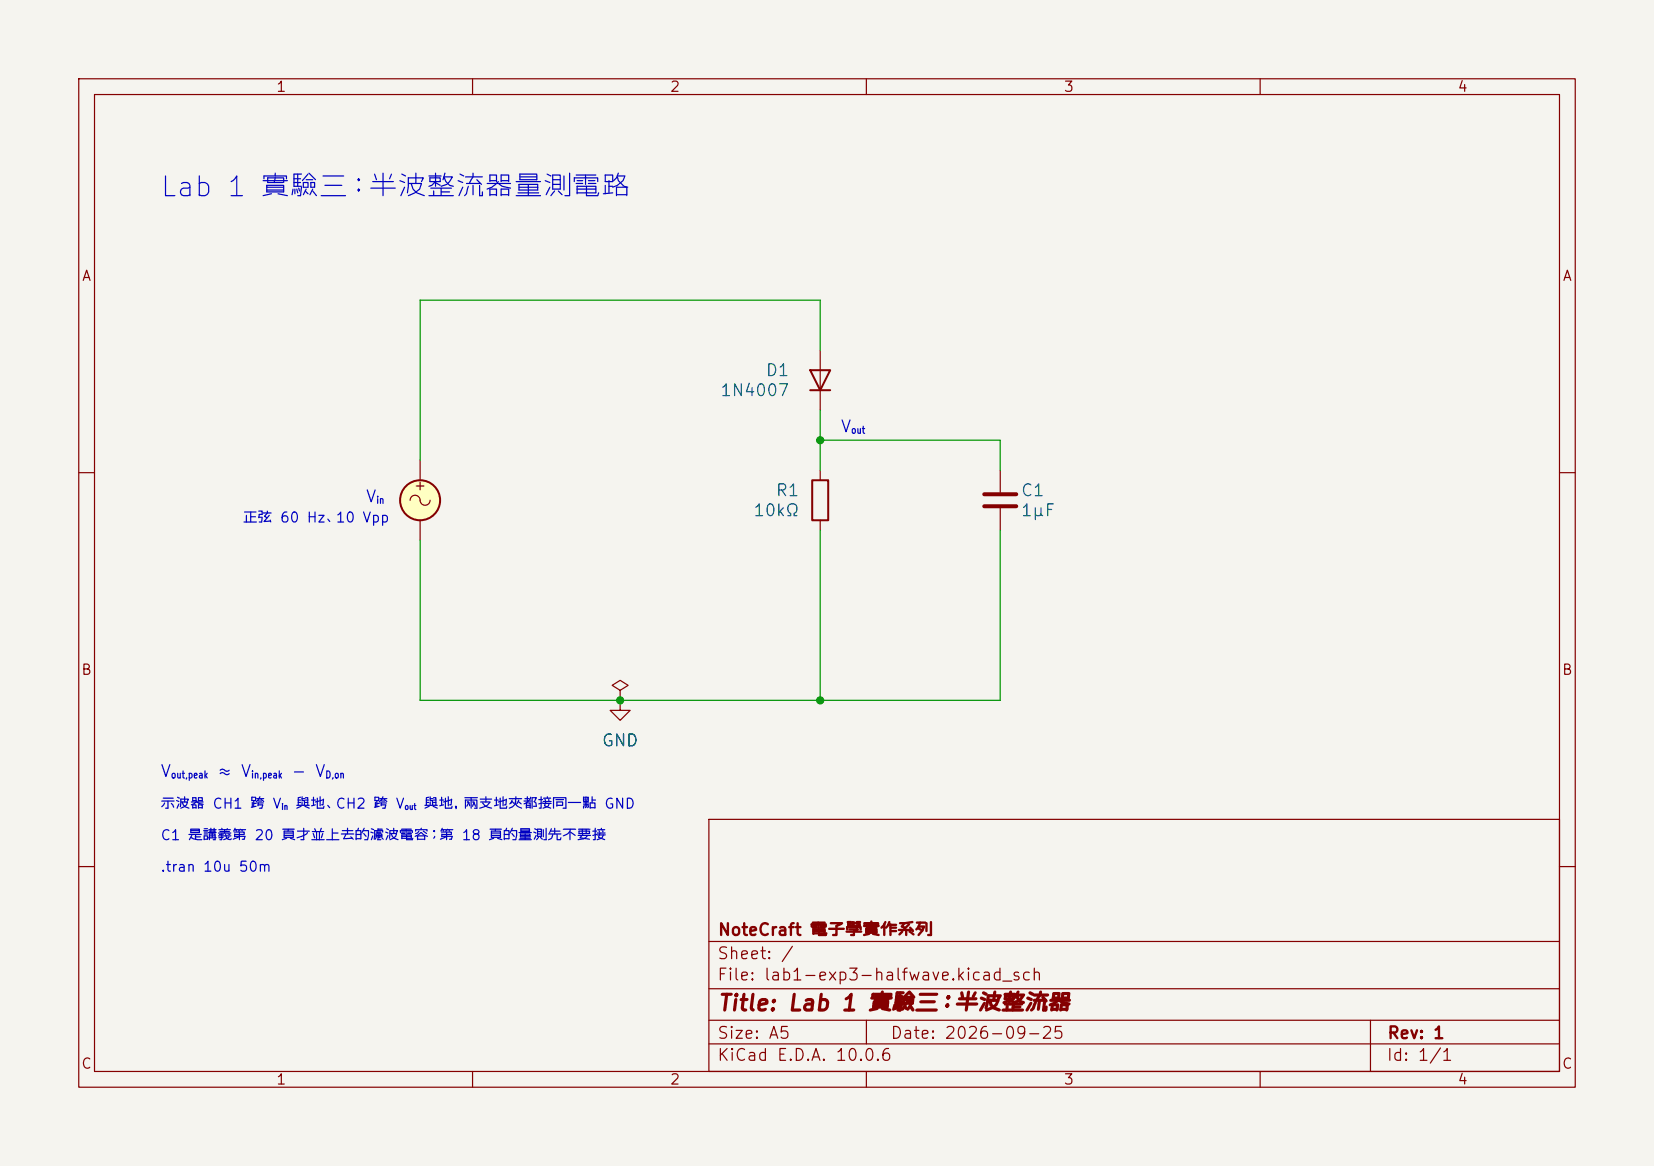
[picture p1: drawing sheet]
(kicad_sch
 (version 20260306)
 (generator "eeschema")
 (generator_version "10.0")
 (paper "A5")
 (title_block
  (title "Lab 1 實驗三：半波整流器")
  (date "2026-09-25")
  (rev "1")
  (company "NoteCraft 電子學實作系列"))
 (lib_symbols
  (symbol "Device:C"
   (pin_numbers (hide yes))
   (pin_names
    (offset 0.254)) (exclude_from_sim no) (in_bom yes) (on_board yes)
   (in_pos_files yes)
   (duplicate_pin_numbers_are_jumpers no)
   (property "Reference" "C" (at 0.635 2.54 0) (show_name no) (do_not_autoplace no) (effects (font (size 1.27 1.27)) (justify left)))
   (property "Value" "C" (at 0.635 -2.54 0) (show_name no) (do_not_autoplace no) (effects (font (size 1.27 1.27)) (justify left)))
   (property "Footprint" "" (at 0.9652 -3.81 0) (show_name no) (do_not_autoplace no) (hide yes) (effects (font (size 1.27 1.27))))
   (property "Datasheet" "" (at 0 0 0) (show_name no) (do_not_autoplace no) (hide yes) (effects (font (size 1.27 1.27))))
   (property "Description" "Unpolarized capacitor" (at 0 0 0) (show_name no) (do_not_autoplace no) (hide yes) (effects (font (size 1.27 1.27))))
   (symbol "C_0_1"
    (polyline (pts (xy -2.032 0.762) (xy 2.032 0.762)) (stroke (width 0.508) (type default)) (fill (type none)))
    (polyline (pts (xy -2.032 -0.762) (xy 2.032 -0.762)) (stroke (width 0.508) (type default)) (fill (type none))))
   (symbol "C_1_1"
    (pin passive line (at 0 3.81 270) (length 2.794) (name "" (effects (font (size 1.27 1.27)))) (number "1" (effects (font (size 1.27 1.27)))))
    (pin passive line (at 0 -3.81 90) (length 2.794) (name "" (effects (font (size 1.27 1.27)))) (number "2" (effects (font (size 1.27 1.27))))))
   (embedded_fonts no))
  (symbol "Device:R"
   (pin_numbers (hide yes))
   (pin_names
    (offset 0)) (exclude_from_sim no) (in_bom yes) (on_board yes)
   (in_pos_files yes)
   (duplicate_pin_numbers_are_jumpers no)
   (property "Reference" "R" (at 2.032 0 90) (show_name no) (do_not_autoplace no) (effects (font (size 1.27 1.27))))
   (property "Value" "R" (at 0 0 90) (show_name no) (do_not_autoplace no) (effects (font (size 1.27 1.27))))
   (property "Footprint" "" (at -1.778 0 90) (show_name no) (do_not_autoplace no) (hide yes) (effects (font (size 1.27 1.27))))
   (property "Datasheet" "" (at 0 0 0) (show_name no) (do_not_autoplace no) (hide yes) (effects (font (size 1.27 1.27))))
   (property "Description" "Resistor" (at 0 0 0) (show_name no) (do_not_autoplace no) (hide yes) (effects (font (size 1.27 1.27))))
   (symbol "R_0_1"
    (rectangle (start -1.016 -2.54) (end 1.016 2.54) (stroke (width 0.254) (type default)) (fill (type none))))
   (symbol "R_1_1"
    (pin passive line (at 0 3.81 270) (length 1.27) (name "" (effects (font (size 1.27 1.27)))) (number "1" (effects (font (size 1.27 1.27)))))
    (pin passive line (at 0 -3.81 90) (length 1.27) (name "" (effects (font (size 1.27 1.27)))) (number "2" (effects (font (size 1.27 1.27))))))
   (embedded_fonts no))
  (symbol "Diode:1N4007"
   (pin_numbers (hide yes))
   (pin_names (hide yes)) (exclude_from_sim no) (in_bom yes) (on_board yes)
   (in_pos_files yes)
   (duplicate_pin_numbers_are_jumpers no)
   (property "Reference" "D" (at 0 2.54 0) (show_name no) (do_not_autoplace no) (effects (font (size 1.27 1.27))))
   (property "Value" "1N4007" (at 0 -2.54 0) (show_name no) (do_not_autoplace no) (effects (font (size 1.27 1.27))))
   (property "Footprint" "Diode_THT:D_DO-41_SOD81_P10.16mm_Horizontal" (at 0 -4.445 0) (show_name no) (do_not_autoplace no) (hide yes) (effects (font (size 1.27 1.27))))
   (property "Datasheet" "http://www.vishay.com/docs/88503/1n4001.pdf" (at 0 0 0) (show_name no) (do_not_autoplace no) (hide yes) (effects (font (size 1.27 1.27))))
   (property "Description" "1000V 1A General Purpose Rectifier Diode, DO-41" (at 0 0 0) (show_name no) (do_not_autoplace no) (hide yes) (effects (font (size 1.27 1.27))))
   (property "Sim.Device" "D" (at 0 0 0) (show_name no) (do_not_autoplace no) (hide yes) (effects (font (size 1.27 1.27))))
   (property "Sim.Pins" "1=K 2=A" (at 0 0 0) (show_name no) (do_not_autoplace no) (hide yes) (effects (font (size 1.27 1.27))))
   (symbol "1N4007_0_1"
    (polyline (pts (xy -1.27 1.27) (xy -1.27 -1.27)) (stroke (width 0.254) (type default)) (fill (type none)))
    (polyline (pts (xy 1.27 1.27) (xy 1.27 -1.27) (xy -1.27 0) (xy 1.27 1.27)) (stroke (width 0.254) (type default)) (fill (type none)))
    (polyline (pts (xy 1.27 0) (xy -1.27 0)) (stroke (width 0) (type default)) (fill (type none))))
   (symbol "1N4007_1_1"
    (pin passive line (at -3.81 0 0) (length 2.54) (name "K" (effects (font (size 1.27 1.27)))) (number "1" (effects (font (size 1.27 1.27)))))
    (pin passive line (at 3.81 0 180) (length 2.54) (name "A" (effects (font (size 1.27 1.27)))) (number "2" (effects (font (size 1.27 1.27))))))
   (embedded_fonts no))
  (symbol "Simulation_SPICE:VSIN"
   (pin_numbers (hide yes))
   (pin_names
    (offset 0.0254)) (exclude_from_sim no) (in_bom yes) (on_board yes)
   (in_pos_files yes)
   (duplicate_pin_numbers_are_jumpers no)
   (property "Reference" "V" (at 2.54 2.54 0) (show_name no) (do_not_autoplace no) (effects (font (size 1.27 1.27)) (justify left)))
   (property "Value" "VSIN" (at 2.54 0 0) (show_name no) (do_not_autoplace no) (effects (font (size 1.27 1.27)) (justify left)))
   (property "Footprint" "" (at 0 0 0) (show_name no) (do_not_autoplace no) (hide yes) (effects (font (size 1.27 1.27))))
   (property "Datasheet" "https://ngspice.sourceforge.io/docs/ngspice-html-manual/manual.xhtml#sec_Independent_Sources_for" (at 0 0 0) (show_name no) (do_not_autoplace no) (hide yes) (effects (font (size 1.27 1.27))))
   (property "Description" "Voltage source, sinusoidal" (at 0 0 0) (show_name no) (do_not_autoplace no) (hide yes) (effects (font (size 1.27 1.27))))
   (property "Sim.Pins" "1=+ 2=-" (at 0 0 0) (show_name no) (do_not_autoplace no) (hide yes) (effects (font (size 1.27 1.27))))
   (property "Sim.Params" "dc=0 ampl=1 f=1k ac=1" (at 2.54 -2.54 0) (show_name no) (do_not_autoplace no) (effects (font (size 1.27 1.27)) (justify left)))
   (property "Sim.Type" "SIN" (at 0 0 0) (show_name no) (do_not_autoplace no) (hide yes) (effects (font (size 1.27 1.27))))
   (property "Sim.Device" "V" (at 0 0 0) (show_name no) (do_not_autoplace no) (hide yes) (effects (font (size 1.27 1.27)) (justify left)))
   (symbol "VSIN_0_0"
    (arc (start -1.27 0) (mid -0.635 0.6323) (end 0 0) (stroke (width 0) (type default)) (fill (type none)))
    (arc (start 1.27 0) (mid 0.635 -0.6323) (end 0 0) (stroke (width 0) (type default)) (fill (type none)))
    (text "+" (at 0 1.905 0) (effects (font (size 1.27 1.27)))))
   (symbol "VSIN_0_1"
    (circle (center 0 0) (radius 2.54) (stroke (width 0.254) (type default)) (fill (type background))))
   (symbol "VSIN_1_1"
    (pin passive line (at 0 5.08 270) (length 2.54) (name "" (effects (font (size 1.27 1.27)))) (number "1" (effects (font (size 1.27 1.27)))))
    (pin passive line (at 0 -5.08 90) (length 2.54) (name "" (effects (font (size 1.27 1.27)))) (number "2" (effects (font (size 1.27 1.27))))))
   (embedded_fonts no))
  (symbol "power:GND"
   (power global)
   (pin_numbers (hide yes))
   (pin_names
    (offset 0) (hide yes)) (exclude_from_sim no) (in_bom yes) (on_board yes)
   (in_pos_files yes)
   (duplicate_pin_numbers_are_jumpers no)
   (property "Reference" "#PWR" (at 0 -6.35 0) (show_name no) (do_not_autoplace no) (hide yes) (effects (font (size 1.27 1.27))))
   (property "Value" "GND" (at 0 -3.81 0) (show_name no) (do_not_autoplace no) (effects (font (size 1.27 1.27))))
   (property "Footprint" "" (at 0 0 0) (show_name no) (do_not_autoplace no) (hide yes) (effects (font (size 1.27 1.27))))
   (property "Datasheet" "" (at 0 0 0) (show_name no) (do_not_autoplace no) (hide yes) (effects (font (size 1.27 1.27))))
   (property "Description" "Power symbol creates a global label with name \"GND\" , ground" (at 0 0 0) (show_name no) (do_not_autoplace no) (hide yes) (effects (font (size 1.27 1.27))))
   (symbol "GND_0_1"
    (polyline (pts (xy 0 0) (xy 0 -1.27) (xy 1.27 -1.27) (xy 0 -2.54) (xy -1.27 -1.27) (xy 0 -1.27)) (stroke (width 0) (type default)) (fill (type none))))
   (symbol "GND_1_1"
    (pin power_in line (at 0 0 270) (length 0) (name "" (effects (font (size 1.27 1.27)))) (number "1" (effects (font (size 1.27 1.27))))))
   (embedded_fonts no))
  (symbol "power:PWR_FLAG"
   (power global)
   (pin_numbers (hide yes))
   (pin_names
    (offset 0) (hide yes)) (exclude_from_sim no) (in_bom yes) (on_board yes)
   (in_pos_files yes)
   (duplicate_pin_numbers_are_jumpers no)
   (property "Reference" "#FLG" (at 0 1.905 0) (show_name no) (do_not_autoplace no) (hide yes) (effects (font (size 1.27 1.27))))
   (property "Value" "PWR_FLAG" (at 0 3.81 0) (show_name no) (do_not_autoplace no) (effects (font (size 1.27 1.27))))
   (property "Footprint" "" (at 0 0 0) (show_name no) (do_not_autoplace no) (hide yes) (effects (font (size 1.27 1.27))))
   (property "Datasheet" "" (at 0 0 0) (show_name no) (do_not_autoplace no) (hide yes) (effects (font (size 1.27 1.27))))
   (property "Description" "Special symbol for telling ERC where power comes from" (at 0 0 0) (show_name no) (do_not_autoplace no) (hide yes) (effects (font (size 1.27 1.27))))
   (symbol "PWR_FLAG_0_0"
    (pin power_out line (at 0 0 90) (length 0) (name "" (effects (font (size 1.27 1.27)))) (number "1" (effects (font (size 1.27 1.27))))))
   (symbol "PWR_FLAG_0_1"
    (polyline (pts (xy 0 0) (xy 0 1.27) (xy -1.016 1.905) (xy 0 2.54) (xy 1.016 1.905) (xy 0 1.27)) (stroke (width 0) (type default)) (fill (type none))))
   (embedded_fonts no)))
 (text "示波器 CH1 跨 V_{in} 與地、CH2 跨 V_{out} 與地，兩支地夾都接同一點 GND"
  (exclude_from_sim no)
  (at 20.32 103 0)
  (effects (font (size 1.27 1.27)) (justify left bottom)))
 (text "V_{in}"
  (exclude_from_sim no)
  (at 49.53 64.135 0)
  (effects (font (size 1.5 1.5)) (justify right bottom)))
 (text "V_{out,peak} ≈ V_{in,peak} − V_{D,on}"
  (exclude_from_sim no)
  (at 20.32 99 0)
  (effects (font (size 1.5 1.5)) (justify left bottom)))
 (text ".tran 10u 50m"
  (exclude_from_sim no)
  (at 20.32 111 0)
  (effects (font (size 1.27 1.27)) (justify left bottom)))
 (text "C1 是講義第 20 頁才並上去的濾波電容；第 18 頁的量測先不要接"
  (exclude_from_sim no)
  (at 20.32 107 0)
  (effects (font (size 1.27 1.27)) (justify left bottom)))
 (text "Lab 1 實驗三：半波整流器量測電路"
  (exclude_from_sim no)
  (at 20.32 25.4 0)
  (effects (font (size 2.5 2.5)) (justify left bottom)))
 (text "V_{out}"
  (exclude_from_sim no)
  (at 106.68 55.245 0)
  (effects (font (size 1.5 1.5)) (justify left bottom)))
 (text "正弦 60 Hz、10 Vpp"
  (exclude_from_sim no)
  (at 49.53 66.675 0)
  (effects (font (size 1.27 1.27)) (justify right bottom)))
 (junction
  (at 104.14 55.88)
  (diameter 0)
  (color 0 0 0 0))
 (junction
  (at 78.74 88.9)
  (diameter 0)
  (color 0 0 0 0))
 (junction
  (at 104.14 88.9)
  (diameter 0)
  (color 0 0 0 0))
 (wire
  (pts (xy 78.74 88.9) (xy 53.34 88.9))
  (stroke (width 0) (type default)))
 (wire
  (pts (xy 127 88.9) (xy 104.14 88.9))
  (stroke (width 0) (type default)))
 (wire
  (pts (xy 104.14 38.1) (xy 104.14 44.45))
  (stroke (width 0) (type default)))
 (wire
  (pts (xy 53.34 58.42) (xy 53.34 38.1))
  (stroke (width 0) (type default)))
 (wire
  (pts (xy 104.14 55.88) (xy 127 55.88))
  (stroke (width 0) (type default)))
 (wire
  (pts (xy 104.14 88.9) (xy 78.74 88.9))
  (stroke (width 0) (type default)))
 (wire
  (pts (xy 104.14 67.31) (xy 104.14 88.9))
  (stroke (width 0) (type default)))
 (wire
  (pts (xy 53.34 38.1) (xy 104.14 38.1))
  (stroke (width 0) (type default)))
 (wire
  (pts (xy 53.34 88.9) (xy 53.34 68.58))
  (stroke (width 0) (type default)))
 (wire
  (pts (xy 104.14 52.07) (xy 104.14 59.69))
  (stroke (width 0) (type default)))
 (wire
  (pts (xy 127 55.88) (xy 127 59.69))
  (stroke (width 0) (type default)))
 (wire
  (pts (xy 127 67.31) (xy 127 88.9))
  (stroke (width 0) (type default)))
 (symbol
  (lib_id "power:PWR_FLAG")
  (at 78.74 88.9 0)
  (unit 1)
  (body_style 1)
  (exclude_from_sim no)
  (in_bom yes)
  (on_board yes)
  (in_pos_files yes)
  (dnp no)
  (property "Reference" "#FLG01" (at 78.74 85.09 0) (hide yes) (show_name no) (do_not_autoplace no) (effects (font (size 1.27 1.27))))
  (property "Value" "PWR_FLAG" (at 78.74 85.09 0) (hide yes) (show_name no) (do_not_autoplace no) (effects (font (size 1.27 1.27))))
  (property "Footprint" "" (at 78.74 88.9 0) (hide yes) (show_name no) (do_not_autoplace no) (effects (font (size 1.27 1.27))))
  (property "Datasheet" "" (at 78.74 88.9 0) (hide yes) (show_name no) (do_not_autoplace no) (effects (font (size 1.27 1.27))))
  (property "Description" "" (at 78.74 88.9 0) (hide yes) (show_name no) (do_not_autoplace no) (effects (font (size 1.27 1.27))))
  (pin "1"))
 (symbol
  (lib_id "Diode:1N4007")
  (at 104.14 48.26 90)
  (unit 1)
  (body_style 1)
  (exclude_from_sim no)
  (in_bom yes)
  (on_board yes)
  (in_pos_files yes)
  (dnp no)
  (property "Reference" "D1" (at 100.33 46.99 90) (show_name no) (do_not_autoplace no) (effects (font (size 1.5 1.5)) (justify left)))
  (property "Value" "1N4007" (at 100.33 49.53 90) (show_name no) (do_not_autoplace no) (effects (font (size 1.5 1.5)) (justify left)))
  (property "Footprint" "" (at 104.14 48.26 0) (hide yes) (show_name no) (do_not_autoplace no) (effects (font (size 1.27 1.27))))
  (property "Datasheet" "" (at 104.14 48.26 0) (hide yes) (show_name no) (do_not_autoplace no) (effects (font (size 1.27 1.27))))
  (property "Description" "" (at 104.14 48.26 0) (hide yes) (show_name no) (do_not_autoplace no) (effects (font (size 1.27 1.27))))
  (property "Sim.Device" "D" (at 104.14 48.26 0) (hide yes) (show_name no) (do_not_autoplace no) (effects (font (size 1.27 1.27))))
  (property "Sim.Pins" "1=K 2=A" (at 104.14 48.26 0) (hide yes) (show_name no) (do_not_autoplace no) (effects (font (size 1.27 1.27))))
  (property "Sim.Params" "is=90p rs=40m n=1.4 cjo=30p tt=5u bv=1000 ibv=5u" (at 104.14 48.26 0) (hide yes) (show_name no) (do_not_autoplace no) (effects (font (size 1.27 1.27))))
  (pin "1")
  (pin "2"))
 (symbol
  (lib_id "Device:R")
  (at 104.14 63.5 0)
  (unit 1)
  (body_style 1)
  (exclude_from_sim no)
  (in_bom yes)
  (on_board yes)
  (in_pos_files yes)
  (dnp no)
  (property "Reference" "R1" (at 101.6 62.23 0) (show_name no) (do_not_autoplace no) (effects (font (size 1.5 1.5)) (justify right)))
  (property "Value" "10kΩ" (at 101.6 64.77 0) (show_name no) (do_not_autoplace no) (effects (font (size 1.5 1.5)) (justify right)))
  (property "Footprint" "" (at 104.14 63.5 0) (hide yes) (show_name no) (do_not_autoplace no) (effects (font (size 1.27 1.27))))
  (property "Datasheet" "" (at 104.14 63.5 0) (hide yes) (show_name no) (do_not_autoplace no) (effects (font (size 1.27 1.27))))
  (property "Description" "" (at 104.14 63.5 0) (hide yes) (show_name no) (do_not_autoplace no) (effects (font (size 1.27 1.27))))
  (pin "1")
  (pin "2"))
 (symbol
  (lib_id "Device:C")
  (at 127 63.5 0)
  (unit 1)
  (body_style 1)
  (exclude_from_sim no)
  (in_bom yes)
  (on_board yes)
  (in_pos_files yes)
  (dnp no)
  (property "Reference" "C1" (at 129.54 62.23 0) (show_name no) (do_not_autoplace no) (effects (font (size 1.5 1.5)) (justify left)))
  (property "Value" "1µF" (at 129.54 64.77 0) (show_name no) (do_not_autoplace no) (effects (font (size 1.5 1.5)) (justify left)))
  (property "Footprint" "" (at 127 63.5 0) (hide yes) (show_name no) (do_not_autoplace no) (effects (font (size 1.27 1.27))))
  (property "Datasheet" "" (at 127 63.5 0) (hide yes) (show_name no) (do_not_autoplace no) (effects (font (size 1.27 1.27))))
  (property "Description" "" (at 127 63.5 0) (hide yes) (show_name no) (do_not_autoplace no) (effects (font (size 1.27 1.27))))
  (pin "1")
  (pin "2"))
 (symbol
  (lib_id "power:GND")
  (at 78.74 88.9 0)
  (unit 1)
  (body_style 1)
  (exclude_from_sim no)
  (in_bom yes)
  (on_board yes)
  (in_pos_files yes)
  (dnp no)
  (property "Reference" "#PWR01" (at 78.74 95.25 0) (hide yes) (show_name no) (do_not_autoplace no) (effects (font (size 1.27 1.27))))
  (property "Value" "GND" (at 78.74 93.98 0) (show_name no) (do_not_autoplace no) (effects (font (size 1.5 1.5))))
  (property "Footprint" "" (at 78.74 88.9 0) (hide yes) (show_name no) (do_not_autoplace no) (effects (font (size 1.27 1.27))))
  (property "Datasheet" "" (at 78.74 88.9 0) (hide yes) (show_name no) (do_not_autoplace no) (effects (font (size 1.27 1.27))))
  (property "Description" "" (at 78.74 88.9 0) (hide yes) (show_name no) (do_not_autoplace no) (effects (font (size 1.27 1.27))))
  (pin "1"))
 (symbol
  (lib_id "Simulation_SPICE:VSIN")
  (at 53.34 63.5 0)
  (unit 1)
  (body_style 1)
  (exclude_from_sim no)
  (in_bom yes)
  (on_board yes)
  (in_pos_files yes)
  (dnp no)
  (property "Reference" "V1" (at 50.8 60.96 0) (hide yes) (show_name no) (do_not_autoplace no) (effects (font (size 1.27 1.27))))
  (property "Value" "SINE(0 5 60)" (at 50.8 66.04 0) (hide yes) (show_name no) (do_not_autoplace no) (effects (font (size 1.27 1.27))))
  (property "Footprint" "" (at 53.34 63.5 0) (hide yes) (show_name no) (do_not_autoplace no) (effects (font (size 1.27 1.27))))
  (property "Datasheet" "" (at 53.34 63.5 0) (hide yes) (show_name no) (do_not_autoplace no) (effects (font (size 1.27 1.27))))
  (property "Description" "" (at 53.34 63.5 0) (hide yes) (show_name no) (do_not_autoplace no) (effects (font (size 1.27 1.27))))
  (pin "1")
  (pin "2"))
 (sheet_instances
  (path ""
   (page "1"))))
